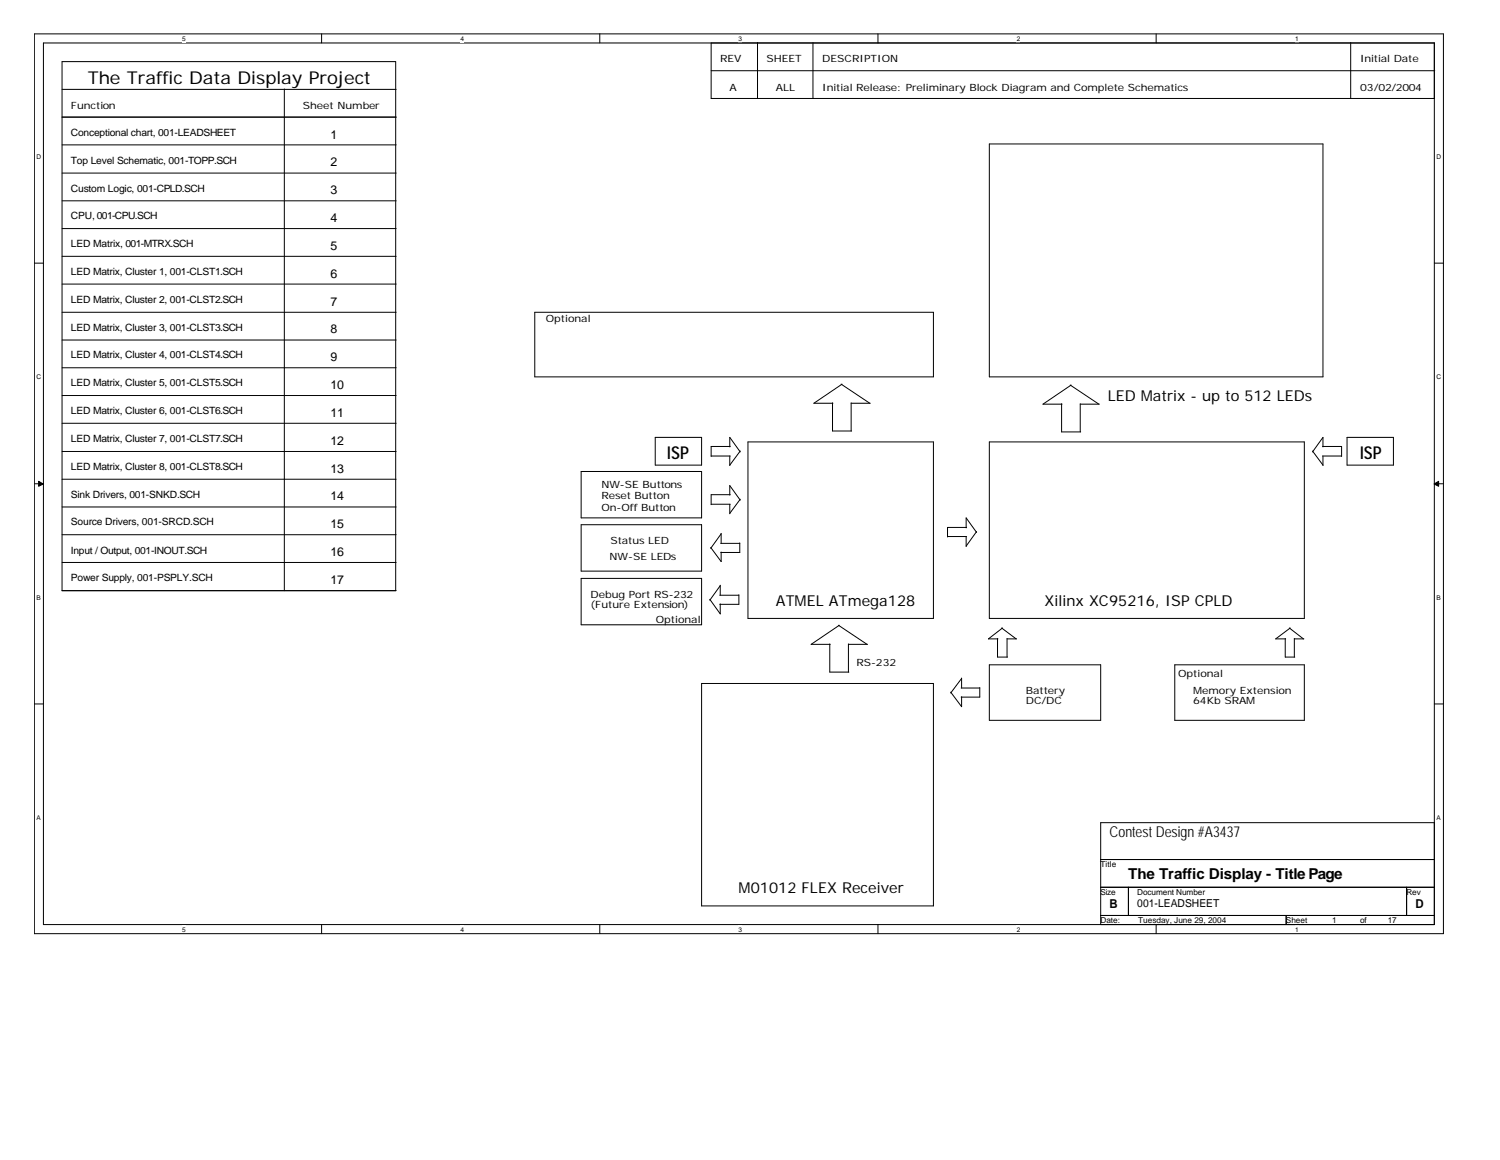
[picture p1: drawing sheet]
<svg xmlns="http://www.w3.org/2000/svg" width="279mm" height="216mm" viewBox="0 0 279 216" stroke-linecap="round" stroke-linejoin="round" font-family="sans-serif">
<path d="M6.4 6.3h262.5v167.5h-262.5zM8.1 8h259.1v164.1h-259.1z" fill="none" stroke="#000" stroke-width=".19"/>
<g fill="#fff">
<path d="M34 6.5h.5v1.4h-.5z"/>
<path d="M34 172.3h.5v1.4h-.5z"/>
</g>
<path d="M59.9 6.3v1.7M59.9 172.1v1.7" fill="none" stroke="#000" stroke-width=".19"/>
<g fill="#fff">
<path d="M85.8 6.5h.6v1.4h-.6z"/>
<path d="M85.8 172.3h.6v1.4h-.6z"/>
</g>
<path d="M111.7 6.3v1.7M111.7 172.1v1.7" fill="none" stroke="#000" stroke-width=".19"/>
<g fill="#fff">
<path d="M137.6 6.5h.6v1.4h-.6z"/>
<path d="M137.6 172.3h.6v1.4h-.6z"/>
</g>
<path d="M163.5 6.3v1.7M163.5 172.1v1.7" fill="none" stroke="#000" stroke-width=".19"/>
<g fill="#fff">
<path d="M189.4 6.5h.6v1.4h-.6z"/>
<path d="M189.4 172.3h.6v1.4h-.6z"/>
</g>
<path d="M215.4 6.3v1.7M215.4 172.1v1.7" fill="none" stroke="#000" stroke-width=".19"/>
<g fill="#fff">
<path d="M241.2 6.5h.6v1.4h-.6z"/>
<path d="M241.2 172.3h.6v1.4h-.6z"/>
<path d="M6.8 28.5h.7v1.4h-.7z"/>
<path d="M267.5 28.5h.8v1.4h-.8z"/>
<path d="M6.8 69.5h.7v1.4h-.7z"/>
<path d="M267.5 69.5h.8v1.4h-.8z"/>
</g>
<path d="M6.4 49h1.7M267.2 49h1.7" fill="none" stroke="#000" stroke-width=".19"/>
<g fill="#fff">
<path d="M6.8 110.6h.7v1.3h-.7z"/>
<path d="M267.5 110.6h.8v1.3h-.8z"/>
</g>
<path d="M6.4 90h1.7M267.2 90h1.7" fill="none" stroke="#000" stroke-width=".19"/>
<g fill="#000" stroke="#000" stroke-width=".19">
<path d="M7.2 89.6l.8 .5-.8 .4z" fill-rule="evenodd"/>
<path d="M267.1 90.1l.9-.5v.9z" fill-rule="evenodd"/>
</g>
<g fill="#fff">
<path d="M6.8 151.6h.7v1.3h-.7z"/>
<path d="M267.5 151.6h.8v1.3h-.8z"/>
</g>
<g fill="none" stroke="#000" stroke-width=".19">
<path d="M11.6 16.6h62.2M53 16.5v93.4M132.5 13.2h134.8M132.5 8h134.7v10.3h-134.7zM141.1 7.9v10.4M151.4 7.9v10.4M251.6 7.9v10.4M11.6 21.8h62.2M11.6 27h62.2M11.6 37.4h62.2M11.6 32.2h62.2M184.3 26.8h62.1v43.3h-62.1z"/>
<path d="M11.6 47.7h62.2M11.6 58.1h62.2M11.6 52.9h62.2M11.6 42.5h62.2M99.6 58.1h74.3v12h-74.3zM11.6 63.3h62.2M11.6 78.8h62.2M11.6 73.6h62.2M11.6 68.5h62.2M155.1 75v5.2h3.5M156.7 71.5l5.3 3.6M156.8 71.5l-5.2 3.6h3.6"/>
<path d="M158.5 75v5.2M158.5 75.1h3.6M197.7 75.1v5.3h3.6M199.4 71.7l5.3 3.5M199.5 71.7l-5.2 3.5h3.5M201.2 75.1v5.3M201.2 75.2h3.6M11.6 89.2h62.2M11.6 94.4h62.2M11.6 84h62.2M11.6 99.5h62.2M108.2 87.8h22.5v8.6h-22.5z"/>
<path d="M108.2 97.7h22.5v8.6h-22.5zM122 81.4h8.7v5.2h-8.7zM132.5 93.9h3.5M132.5 84.9h3.5M134.3 99.3v1.8M134.3 99.4l-1.9 2.7M135.9 83.2v-1.8l2 2.7M135.9 84.9v1.8M135.9 92.2v-1.8l2 2.7M135.9 93.9v1.7M136 83.1h-3.5v1.9M136 92.1h-3.5v1.8"/>
<path d="M137.9 92.9l-2 2.6M137.9 83.9l-2 2.7M139.3 82.3h34.6v32.8h-34.6zM176.5 99.9h3.5M180 98.3v-1.9l1.9 2.7M180 99.9v1.8M180 98.2h-3.5v1.7M181.9 98.9l-1.9 2.7M184.3 82.3h58.7v32.8h-58.7zM244.5 83.9l1.9 2.7M246.3 83.1h3.6v1.9M246.3 84.9h3.6"/>
<path d="M246.4 83.2v-1.8l-1.9 2.7M246.4 84.9v1.8M250.9 81.4h8.6v5.2h-8.6zM11.6 104.7h62.2M73.7 109.9v-98.4h-62.1v98.4h62.2M108.2 107.7h22.5v8.6h-22.5zM132.2 111.5l2 2.8v-1.9M132.4 101.9l1.9 2.6v-1.8M134.1 110.8h3.5M134.2 108.9v1.9M134.2 109l-2 2.7M134.2 101.1h3.6"/>
<path d="M137.6 110.7v1.8h-3.5M137.8 101v1.8h-3.6M154.6 119.8v5.3h3.5M156.2 116.4l5.3 3.5M156.3 116.4l-5.2 3.5h3.5M158 119.9h3.6M158 119.8v5.3M185.8 118.8v3.5h1.9M186.6 116.9l2.7 2M186.7 116.9l-2.6 2h1.8M187.6 118.9h1.8M187.6 118.8v3.5"/>
<path d="M239.4 118.8v3.5h1.8M240.2 116.9l2.6 2M240.3 116.9l-2.7 2h1.9M241.1 118.9h1.8M241.1 118.8v3.5M6.4 131h1.7M130.7 127.2h43.2v41.4h-43.2zM177.1 128.8l2 2.7v-1.8M179 128.1h3.5M179.1 126.3l-2 2.7M179.1 126.2v1.9M182.5 128v1.7h-3.5"/>
<path d="M184.3 123.7h20.7v10.4h-20.7zM218.8 123.7h24.2v10.4h-24.2zM267.2 131h1.7M205 153.1h62.2v19h-62.2zM205 160h62.2M205 165.1h62.2M205 170.4h62.2M210.2 165.1v5.3M239.6 170.4v1.7M262 165.1v5.3"/>
</g>
<g font-size="3.3">
<text x="16.3" y="15.7">The Traffic Data Display Project</text>
<text x="124.3" y="85.3">ISP</text>
<text x="253.3" y="85.3">ISP</text>
</g>
<g font-size="2.8">
<text x="206.3" y="74.6">LED Matrix - up to 512 LEDs</text>
<text x="144.5" y="112.8">ATMEL ATmega128</text>
<text x="194.6" y="112.8">Xilinx XC95216, ISP CPLD</text>
<text x="206.7" y="155.9">Contest Design #A3437</text>
<text x="137.6" y="166.3">M01012 FLEX Receiver</text>
<text x="210.1" y="163.7">The Traffic Display - Title Page</text>
</g>
<g font-size="2.3">
<text x="61.6" y="25.8">1</text>
<text x="61.6" y="31">2</text>
<text x="61.6" y="36.2">3</text>
<text x="61.6" y="41.3">4</text>
<text x="61.6" y="46.5">5</text>
<text x="61.6" y="51.7">6</text>
<text x="61.6" y="56.9">7</text>
<text x="61.6" y="62.1">8</text>
<text x="61.6" y="67.2">9</text>
<text x="61.6" y="77.6">11</text>
<text x="61.6" y="72.4">10</text>
<text x="61.6" y="82.8">12</text>
<text x="61.6" y="88">13</text>
<text x="61.6" y="93.1">14</text>
<text x="61.6" y="98.3">15</text>
<text x="61.6" y="103.5">16</text>
<text x="61.6" y="108.7">17</text>
<text x="206.7" y="169.1">B</text>
<text x="263.7" y="169.1">D</text>
</g>
<text font-size="2" x="211.8" y="168.7">001-LEADSHEET</text>
<g font-size="1.9">
<text x="134.1" y="11.6">REV</text>
<text x="142.7" y="11.6">SHEET</text>
<text x="153.2" y="11.6">DESCRIPTION</text>
<text x="253.3" y="11.6">Initial Date</text>
<text x="135.9" y="16.8">A</text>
<text x="144.5" y="16.8">ALL</text>
<text x="153.2" y="16.8">Initial Release: Preliminary Block Diagram and Complete Schematics</text>
<text x="253.3" y="16.8">03/02/2004</text>
<text x="13.2" y="20.2">Function</text>
<text x="56.4" y="20.2">Sheet Number</text>
<text x="13.2" y="25.3">Conceptional chart, 001-LEADSHEET</text>
<text x="13.2" y="30.5">Top Level Schematic, 001-TOPP.SCH</text>
<text x="13.2" y="35.6">Custom Logic, 001-CPLD.SCH</text>
<text x="13.2" y="40.8">CPU, 001-CPU.SCH</text>
<text x="13.2" y="46">LED Matrix, 001-MTRX.SCH</text>
<text x="13.2" y="51.2">LED Matrix, Cluster 1, 001-CLST1.SCH</text>
<text x="13.2" y="56.4">LED Matrix, Cluster 2, 001-CLST2.SCH</text>
<text x="101.7" y="59.9">Optional</text>
<text x="13.2" y="61.6">LED Matrix, Cluster 3, 001-CLST3.SCH</text>
<text x="13.2" y="66.7">LED Matrix, Cluster 4, 001-CLST4.SCH</text>
<text x="13.2" y="71.9">LED Matrix, Cluster 5, 001-CLST5.SCH</text>
<text x="13.2" y="77.1">LED Matrix, Cluster 6, 001-CLST6.SCH</text>
<text x="13.2" y="82.3">LED Matrix, Cluster 7, 001-CLST7.SCH</text>
<text x="13.2" y="87.5">LED Matrix, Cluster 8, 001-CLST8.SCH</text>
<text x="13.2" y="92.6">Sink Drivers, 001-SNKD.SCH</text>
<text x="112" y="90.8">NW-SE Buttons</text>
<text x="112" y="93">Reset Button</text>
<text x="112" y="95.2">On-Off Button</text>
<text x="13.2" y="97.8">Source Drivers, 001-SRCD.SCH</text>
<text x="113.7" y="101.3">Status LED</text>
<text x="13.2" y="103">Input / Output, 001-INOUT.SCH</text>
<text x="113.5" y="104.2">NW-SE LEDs</text>
<text x="13.2" y="108.2">Power Supply, 001-PSPLY.SCH</text>
<text x="110" y="111.3">Debug Port RS-232</text>
<text x="110" y="113.2">(Future Extension)</text>
<text x="122.2" y="116">Optional</text>
<text x="159.5" y="123.9">RS-232</text>
<text x="219.5" y="126">Optional</text>
<text x="191.1" y="129.1">Battery</text>
<text x="191.1" y="131.1">DC/DC</text>
<text x="222.3" y="129.1">Memory Extension</text>
<text x="222.3" y="131.1">64Kb SRAM</text>
</g>
<g font-size="1.5">
<text x="205" y="161.5">Title</text>
<text x="205" y="166.6">Size</text>
<text x="211.8" y="166.6">Document Number</text>
<text x="262" y="166.6">Rev</text>
<text x="205" y="171.9">Date:</text>
<text x="212" y="171.9">Tuesday, June 29, 2004</text>
<text x="239.5" y="171.9">Sheet</text>
<text x="248.2" y="171.9">1</text>
<text x="253.3" y="171.9">of</text>
<text x="258.5" y="171.9">17</text>
</g>
<g font-size="1.2">
<text x="34" y="7.6">5</text>
<text x="85.8" y="7.6">4</text>
<text x="137.6" y="7.6">3</text>
<text x="189.4" y="7.6">2</text>
<text x="241.2" y="7.6">1</text>
<text x="6.8" y="29.6">D</text>
<text x="267.5" y="29.6">D</text>
<text x="6.8" y="70.6">C</text>
<text x="267.5" y="70.6">C</text>
<text x="6.8" y="111.7">B</text>
<text x="267.5" y="111.7">B</text>
<text x="6.8" y="152.7">A</text>
<text x="267.5" y="152.7">A</text>
<text x="34" y="173.4">5</text>
<text x="85.8" y="173.4">4</text>
<text x="137.6" y="173.4">3</text>
<text x="189.4" y="173.4">2</text>
<text x="241.2" y="173.4">1</text>
</g>
</svg>
